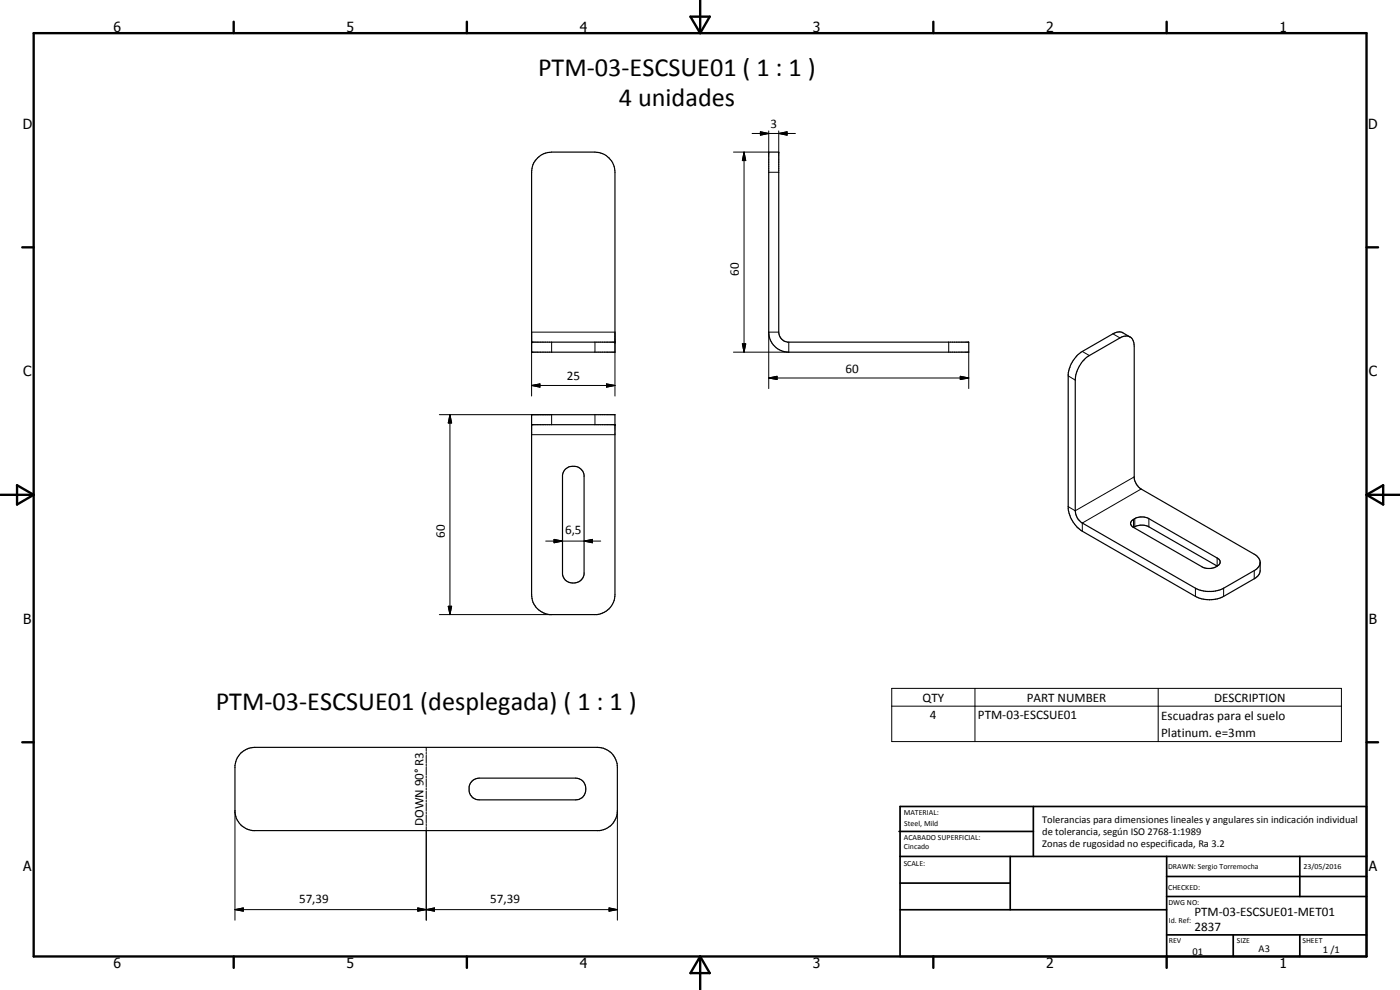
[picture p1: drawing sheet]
<svg xmlns="http://www.w3.org/2000/svg" width="420mm" height="297mm" viewBox="0 0 420 297" stroke-linecap="round" stroke-linejoin="round" font-family="sans-serif">
<g fill="none" stroke="#000" stroke-width=".35">
<path d="M161.3 47.4a5.8 5.8 0 0 1 4.3-1.8h13a6.1 6.1 0 0 1 6 6.1v54h-25.1v-54a5.6 5.6 0 0 1 1.8-4.3zM230.7 45.6h3v54.1a3.1 3.1 0 0 0 2.6 3h54.4v3h-54a6 6 0 0 1-6-6zM159.5 102.7h25.1M339.1 101.1a3.1 3.1 0 0 0-3 .3l-9.2 5.3a9.5 9.5 0 0 0-4.2 7.3v39.2a4.4 4.4 0 0 0 2.1 3.7l34 19.6a9.5 9.5 0 0 0 8.4 0l9.2-5.3a3.1 3.1 0 0 0 1.8-2.5M339.1 101.1l-2.4-1.4h-1.5l-1.2 .5-9.2 5.3a9.4 9.4 0 0 0-4.2 6.8v40.2a9.4 9.4 0 0 0 4.2 6.9l34 19.5a9.3 9.3 0 0 0 8.4 0l9.2-5.2a3.1 3.1 0 0 0 1.8-2.5v-2.5M339.1 101.1l1 1.1 .3 1.6v40a4.7 4.7 0 0 0 2.1 2.9l33.9 19.6a3.1 3.1 0 0 1 1.8 2.4M159.5 124.4h25.1v54a6.1 6.1 0 0 1-5.5 6h-14.1a6.1 6.1 0 0 1-5.5-6zM159.5 127.4h25.1M169.7 140.8a3.3 3.3 0 0 1 5.6 1.7v29.8a3.3 3.3 0 0 1-3.2 2.6 3.3 3.3 0 0 1-3.3-2.6v-29.8l.4-1.1zM340.2 158.2l20.5 11.9a4.5 4.5 0 0 0 4.6-.3M340.2 158.2a1.35 1.35 0 0 1-.9-1.4 1.35 1.35 0 0 1 1.3-1.2 4.5 4.5 0 0 1 4.2 0l20.5 11.8a1.25 1.25 0 0 1 .9 1.2 1.25 1.25 0 0 1-.9 1.2M340.2 158.2a4.9 4.9 0 0 1 4.3-.3l20.8 11.9"/>
<path d="M72.3 226a6.2 6.2 0 0 1 4.2-1.8h102.8a6 6 0 0 1 6 6.1v12.9a6 6 0 0 1-5.4 6h-104a6 6 0 0 1-5.4-5.4v-14.1l.7-2.3zM141.7 234.4l1-.7 1.1-.2h29a3.3 3.3 0 0 1 3 3.2 3.3 3.3 0 0 1-3 3.3h-29a3 3 0 0 1-3-2.6l.1-1.7z"/>
</g>
<g fill="none" stroke="#000" stroke-width=".3">
<path d="M228.2 39.5l2.5 .5-2.5 .6zM230.7 39.3v6.3h-10.6M233.7 39.3v6.3M223.3 45.6l.5 2.6h-1zM223.3 45.6v60.1M225.7 40h13M230.7 51.7h3M233.7 40l2.5-.5v1.1zM233.7 99.7h-3v16.9M159.5 115.7l2.5-.5v1zM159.5 118.8v-19.1h25.1v19.1M159.5 115.7h25.1"/>
<path d="M165.6 102.7v3M178.6 102.7v3M182 115.2l2.6 .5-2.6 .5zM222.8 103.2h1l-.5 2.5zM230.7 113.4l2.5-.5v1zM230.7 113.4h60M236.7 102.7v3h-16.6M284.7 102.7v3M288.2 112.9l2.5 .5-2.5 .5zM290.7 105.7v10.9M320.6 112.8l2.1 1.2M324.8 105.5l2.1 1.2"/>
<path d="M334 100.2l2.1 1.2M131.9 124.4h33.7v3M135 124.4l.5 2.5h-1zM135 124.4v60M159.5 130.4h25.1M178.6 124.4v3M340.2 155.8v2.4M340.4 143.1l-17.7 10.1-2.1-1.2M340.6 155.6v2.5M342.5 146.7l-17.7 10.2v2.5M344.8 155.6v2.5M163.8 162.3h16.5"/>
<path d="M166.3 161.8l2.5 .5-2.5 .6zM175.3 162.3l2.5-.5v1.1zM358.8 176.5v2.4M365.3 167.4v2.4M367.2 176.5v2.4M376.4 171.2v2.5M131.9 184.4h33.7M134.5 181.9h1l-.5 2.5zM267.6 206.5h135v16h-135zM267.6 211.9h135M292.6 206.5v16M347.6 206.5v16"/>
<path d="M127.9 224.2v1.2M127.9 225.7v.6M127.9 226.6v2.4M127.9 229.3v.6M127.9 230.2v2.4M127.9 232.9v.6M127.9 233.8v2.3M127.9 236.4v.6M127.9 237.4v2.3M70.5 243.2v32.9M127.9 240v.6M127.9 240.9v2.4"/>
<path d="M127.9 243.6v.6M127.9 244.5v2.4M127.9 247.1v.7M127.9 248v28.1M185.3 243.2v32.9M70.5 272.9l2.5-.5v1zM70.5 272.9h114.8M125.4 272.4l2.5 .5-2.5 .5zM127.9 272.9l2.5-.5v1zM182.8 272.4l2.5 .5-2.5 .5z"/>
</g>
<g fill="#000">
<circle cx="159.5" cy="102.7" r=".18"/>
<circle cx="184.6" cy="102.7" r=".18"/>
<circle cx="159.5" cy="127.4" r=".18"/>
<circle cx="184.6" cy="127.4" r=".18"/>
</g>
<g fill="none" stroke="#000" stroke-width=".71">
<path d="M10.1 9.9h400v277.1h-400zM70.1 6.5v3.4M140.1 6.5v3.4M207.2 5h5.8l-2.9 4.9zM210.1 0v9.9M280.1 6.5v3.4M350.1 6.5v3.4M6.7 74.2h3.4M410.1 74.2h3.5M.1 148.5h10M5.1 145.6l5 2.9-5 2.9zM410.1 148.5h10"/>
<path d="M410.1 148.5l5-2.9v5.8zM6.7 222.7h3.4M410.1 222.7h3.5M70.1 287v3.4M140.1 287v3.4M210.1 287v10M210.1 287l2.9 5h-5.8zM280.1 287v3.4M350.1 287v3.4"/>
</g>
<g fill="none" stroke="#000" stroke-width=".51">
<path d="M269.8 249.5h40.3M270.1 242h140v45h-140zM270.1 257h140M303.2 257v16M310.1 242v15M350.1 257v30M390.1 257v12M270.1 265h33.1M270.1 273h80M350.1 269h60M350.1 263h60M350.1 280.5h60"/>
<path d="M370.1 280.5v6.5M390.1 280.5v6.5"/>
</g>
<g fill="#000">
<path d="M233.7 40l2.5-.5v1.1zM223.3 45.6l.5 2.6h-1zM228.2 39.5l2.5 .5-2.5 .6zM159.5 115.7l2.5-.5v1zM182 115.2l2.6 .5-2.6 .5zM222.8 103.2h1l-.5 2.5zM230.7 113.4l2.5-.5v1zM288.2 112.9l2.5 .5-2.5 .5zM135 124.4l.5 2.5h-1zM166.3 161.8l2.5 .5-2.5 .6zM175.3 162.3l2.5-.5v1.1zM134.5 181.9h1l-.5 2.5z"/>
<path d="M70.5 272.9l2.5-.5v1zM125.4 272.4l2.5 .5-2.5 .5zM127.9 272.9l2.5-.5v1zM182.8 272.4l2.5 .5-2.5 .5z"/>
</g>
<g font-size="7.9">
<text x="161.5" y="22.8">PTM-03-ESCSUE01 ( 1 : 1 )</text>
<text x="185.7" y="31.8">4 unidades</text>
<text x="64.8" y="213.1">PTM-03-ESCSUE01 (desplegada) ( 1 : 1 )</text>
</g>
<g font-size="4.2">
<text x="34" y="9.6">6</text>
<text x="104" y="9.6">5</text>
<text x="174" y="9.6">4</text>
<text x="244" y="9.6">3</text>
<text x="314" y="9.6">2</text>
<text x="384" y="9.6">1</text>
<text x="6.8" y="38.7">D</text>
<text x="410.6" y="38.7">D</text>
<text x="7" y="112.9">C</text>
<text x="410.8" y="112.9">C</text>
<text x="7" y="187.1">B</text>
<text x="410.8" y="187.1">B</text>
<text x="7" y="261.4">A</text>
<text x="410.8" y="261.4">A</text>
<text x="34" y="290.4">6</text>
<text x="104" y="290.4">5</text>
<text x="174" y="290.4">4</text>
<text x="244" y="290.4">3</text>
<text x="314" y="290.4">2</text>
<text x="384" y="290.4">1</text>
</g>
<g font-size="3.9">
<text x="231.2" y="38.5">3</text>
<text x="221.7" y="82.7" transform="rotate(-90 221.7 82.7)">60</text>
<text x="253.7" y="111.8">60</text>
<text x="170.1" y="114.1">25</text>
<text x="133.5" y="161.4" transform="rotate(-90 133.5 161.4)">60</text>
<text x="169.6" y="160.3">6,5</text>
<text x="276.8" y="210.5">QTY</text>
<text x="279.1" y="215.8">4</text>
<text x="293.5" y="215.8">PTM-03-ESCSUE01</text>
<text x="308.1" y="210.5">PART NUMBER</text>
<text x="348.5" y="215.9">Escuadras para el suelo</text>
<text x="364.4" y="210.5">DESCRIPTION</text>
<text x="348.5" y="221.2">Platinum. e=3mm</text>
<text x="127.1" y="247.9" transform="rotate(-90 127.1 247.9)">DOWN 90° R3</text>
<text x="89.7" y="270.8">57,39</text>
<text x="147.1" y="270.8">57,39</text>
<text x="358.5" y="275">PTM-03-ESCSUE01-MET01</text>
<text x="358.5" y="279.4">2837</text>
</g>
<g font-size="3.1">
<text x="312.7" y="246.8">Tolerancias para dimensiones lineales y angulares sin indicación individual</text>
<text x="312.7" y="250.4">de tolerancia, según ISO 2768-1:1989</text>
<text x="312.7" y="254">Zonas de rugosidad no especificada, Ra 3.2</text>
<text x="357.9" y="286.4">01</text>
<text x="377.7" y="285.6">A3</text>
<text x="397" y="285.9">1 /1</text>
</g>
<g font-size="2.4">
<text x="271.2" y="244.4">MATERIAL:</text>
<text x="271.3" y="252">ACABADO SUPERFICIAL:</text>
<text x="271.4" y="247.9">Steel, Mild</text>
<text x="271.3" y="254.6">Cincado</text>
<text x="271.2" y="259.7">SCALE:</text>
<text x="350.6" y="260.8">DRAWN: Sergio Torremocha</text>
<text x="391.2" y="260.6">23/05/2016</text>
<text x="350.6" y="267">CHECKED:</text>
<text x="350.6" y="271.4">DWG NO:</text>
<text x="350.8" y="276.9">Id. Ref:</text>
<text x="350.8" y="282.8">REV</text>
<text x="371.2" y="282.9">SIZE</text>
<text x="390.9" y="282.9">SHEET</text>
</g>
</svg>
